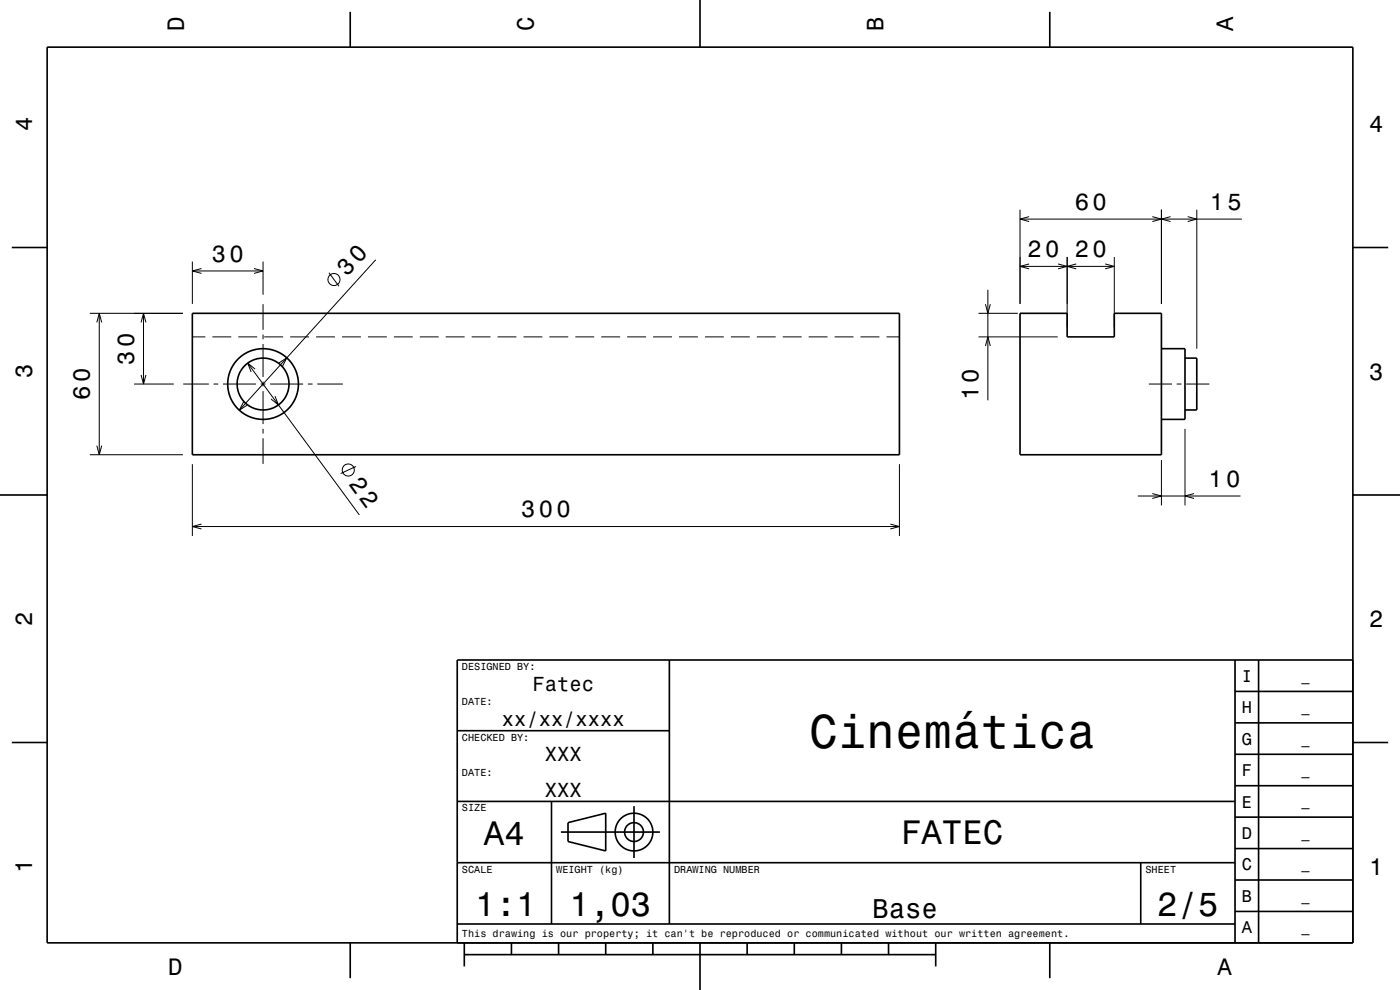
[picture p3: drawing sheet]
<svg xmlns="http://www.w3.org/2000/svg" width="297mm" height="210mm" viewBox="0 0 297 210" stroke-linecap="round" stroke-linejoin="round" font-family="sans-serif">
<g fill="none" stroke="#000" stroke-width=".21">
<path d="M40.8 55.5v9M40.8 57.5h15M42.7 57l-1.9 .5 1.9 .5M53.9 57l1.9 .5-1.9 .5M55.8 55.5v7M69.8 57.9l2.1 2.8M79.7 55.1l-28.9 31.9M216.4 44.5v20M216.4 46.5h47.1M216.4 56.5h20M218.3 46l-1.9 .5 1.9 .5M218.3 56l-1.9 .5 1.9 .5"/>
<path d="M224.5 56l1.9 .5-1.9 .5M226.4 54.5v15M228.3 56l-1.9 .5 1.9 .5M234.5 56l1.9 .5-1.9 .5M236.4 54.5v15M244.5 46l1.9 .5-1.9 .5M246.4 44.5v20M248.3 46l-1.9 .5 1.9 .5M252 46l1.9 .5-1.9 .5M253.9 44.5v29.5M19.1 66.5h19.7M20.5 68.4l.6-1.9 .5 1.9"/>
<path d="M21.1 66.5v30M29.9 79.5l.5 2 .6-2M29.9 68.4l.5-1.9 .6 1.9M30.4 66.5v15M40.8 71.5h2.8M45.1 71.5h4M50.6 71.5h4M52.5 77l23.7 32.2M54.1 78.3l-1.6-1.3 .8 1.9M55.8 64.5v5.5M55.8 71v1M55.8 73v7"/>
<path d="M56.1 71.5h4M59.2 77l1.6-1.1-.9 1.8M61.6 71.5h4M67.1 71.5h4M72.6 71.5h4M78.1 71.5h4M83.6 71.5h4M89.1 71.5h4M94.6 71.5h4M100.1 71.5h4M105.6 71.5h4M111.1 71.5h4"/>
<path d="M116.6 71.5h4M122.1 71.5h4M127.6 71.5h4M133.1 71.5h4M138.6 71.5h4M144.1 71.5h4M149.6 71.5h4M155.1 71.5h4M160.6 71.5h4M166.1 71.5h4M171.6 71.5h4M177.1 71.5h4"/>
<path d="M182.6 71.5h4M188.1 71.5h2.7M207.6 66.5h8.3M207.6 71.5h16.8M209.1 73.4l.5-1.9 .5 1.9M209.1 64.5l.5 2 .5-2M209.6 61.5v23.4M19.1 96.5h19.7M20.5 94.5l.6 2 .5-2M28.4 81.5h8.5M38.9 81.5h5.4M40.8 98.5v15.2"/>
<path d="M45.3 81.5h1M47.3 81.5h7M51.7 85.2l-.9 1.8 1.6-1.1M55.3 81.5h1M55.8 81v1M55.8 83v7M55.8 91v1M55.8 93v5.4M57.3 81.5h7M58.3 84l.8 1.9-1.6-1.3M65.3 81.5h1M67.3 81.5h5.4"/>
<path d="M75.5 98.9l-3.2 1.6M190.8 98.5v15.2M243.7 81.5h4.9M246.4 97.6v9.6M249.6 81.5h1M251.4 91v16.2M251.6 81.5h5M40.8 111.7h150M42.7 111.2l-1.9 .5 1.9 .5M188.9 111.2l1.9 .5-1.9 .5M241.4 105.2h21.8M244.5 104.7l1.9 .5-1.9 .5"/>
<path d="M253.3 104.7l-1.9 .5 1.9 .5"/>
<circle cx="70.9" cy="59.3" r="1.28"/>
<circle cx="73.9" cy="99.7" r="1.28"/>
</g>
<g fill="none" stroke="#000" stroke-width=".35">
<path d="M10 10h277v190h-277zM74.3 2.5v7.5M148.5 0v10M222.7 2.5v7.5M2.5 52.5h7.5M287 52.5h7.5M40.8 66.5h150v30h-150zM216.4 66.5h10v5h10v-5h10v30h-30zM246.4 74h5v15h-5M251.4 76h2.5v11h-2.5M0 105h10M287 105h10"/>
<path d="M142 140v56M262 140v60M267 140v60M287 140h-190v60M2.5 157.5h7.5M97 155h45M262 153.3h25M262 146.7h25M287 157.5h7.5M97 170h165M117 170v26M119 176.5h21"/>
<path d="M120.5 174.5l8-2v8l-8-2zM134.5 171v11M262 173.3h25M262 166.7h25M262 160h25M97 196h165M97 183h165M242 183v13M262 193.3h25M262 186.7h25M262 180h25M74.3 200v7.5"/>
<path d="M98.5 202.5h100M98.5 200v5M108.5 200v2.5M118.5 200v2.5M128.5 200v2.5M138.5 200v2.5M148.5 200v10M158.5 200v2.5M168.5 200v2.5M178.5 200v2.5M188.5 200v2.5M198.5 200v5"/>
<path d="M222.7 200v7.5"/>
<circle cx="55.8" cy="81.5" r="5.5"/>
<circle cx="55.8" cy="81.5" r="7.5"/>
<circle cx="134.5" cy="176.5" r="2"/>
<circle cx="134.5" cy="176.5" r="4"/>
</g>
<text font-size="10.1" x="171.6" y="158.7">Cinemática</text>
<g font-size="7.2">
<text x="102.7" y="179.3">A4</text>
<text x="191.2" y="179.1">FATEC</text>
<text x="100.8" y="194.3">1:1</text>
<text x="120.8" y="194.3">1,03</text>
<text x="245.5" y="194.3">2/5</text>
</g>
<text font-size="5.8" x="185.1" y="194.6">Base</text>
<text font-size="5.1" x="73.8" y="102.6" transform="rotate(54 73.8 102.6)">22</text>
<g font-size="5">
<text x="39" y="6.5" transform="rotate(-90 39 6.5)">D</text>
<text x="113.2" y="6.5" transform="rotate(-90 113.2 6.5)">C</text>
<text x="187.4" y="6.5" transform="rotate(-90 187.4 6.5)">B</text>
<text x="261.6" y="6.5" transform="rotate(-90 261.6 6.5)">A</text>
<text x="6.8" y="27.8" transform="rotate(-90 6.8 27.8)">4</text>
<text x="290.5" y="28.1">4</text>
<text x="228" y="44.5">60</text>
<text x="256.7" y="44.5">15</text>
<text x="44.9" y="55.5">30</text>
<text x="73.7" y="58.8" transform="rotate(-48 73.7 58.8)">30</text>
<text x="218" y="54.5">20</text>
<text x="228" y="54.5">20</text>
<text x="28.4" y="77.3" transform="rotate(-90 28.4 77.3)">30</text>
<text x="6.8" y="80.3" transform="rotate(-90 6.8 80.3)">3</text>
<text x="290.5" y="80.6">3</text>
<text x="19.1" y="84.8" transform="rotate(-90 19.1 84.8)">60</text>
<text x="207.6" y="84.9" transform="rotate(-90 207.6 84.9)">10</text>
<text x="256.4" y="103.2">10</text>
<text x="110.6" y="109.7">300</text>
<text x="6.8" y="132.8" transform="rotate(-90 6.8 132.8)">2</text>
<text x="290.5" y="133.1">2</text>
<text x="6.8" y="185.3" transform="rotate(-90 6.8 185.3)">1</text>
<text x="290.5" y="185.6">1</text>
<text x="35.7" y="206.8">D</text>
<text x="258.3" y="206.8">A</text>
</g>
<g font-size="4.3">
<text x="113" y="146.5">Fatec</text>
<text x="106.5" y="154">xx/xx/xxxx</text>
<text x="115.6" y="161.5">XXX</text>
<text x="115.6" y="169">XXX</text>
</g>
<g font-size="3.6">
<text x="263.4" y="144.6">I</text>
<text x="263.4" y="151.3">H</text>
<text x="263.4" y="158">G</text>
<text x="263.4" y="164.6">F</text>
<text x="263.4" y="171.3">E</text>
<text x="263.4" y="178">D</text>
<text x="263.4" y="184.6">C</text>
<text x="263.4" y="191.3">B</text>
<text x="263.4" y="198">A</text>
</g>
<g font-size="2.9">
<text x="276.1" y="144.4">_</text>
<text x="276.1" y="151">_</text>
<text x="276.1" y="157.7">_</text>
<text x="276.1" y="164.4">_</text>
<text x="276.1" y="171">_</text>
<text x="276.1" y="177.7">_</text>
<text x="276.1" y="184.4">_</text>
<text x="276.1" y="191.1">_</text>
<text x="276.1" y="197.7">_</text>
</g>
<g font-size="2.2">
<text x="98" y="142.1">DESIGNED BY:</text>
<text x="98" y="149.6">DATE:</text>
<text x="98" y="157.1">CHECKED BY:</text>
<text x="98" y="164.6">DATE:</text>
<text x="98" y="172.1">SIZE</text>
<text x="98" y="185.1">SCALE</text>
<text x="118" y="185.1">WEIGHT (kg)</text>
<text x="143" y="185.1">DRAWING NUMBER</text>
<text x="243" y="185.1">SHEET</text>
<text x="98" y="198.8">This drawing is our property; it can't be reproduced or communicated without our written agreement.</text>
</g>
</svg>
